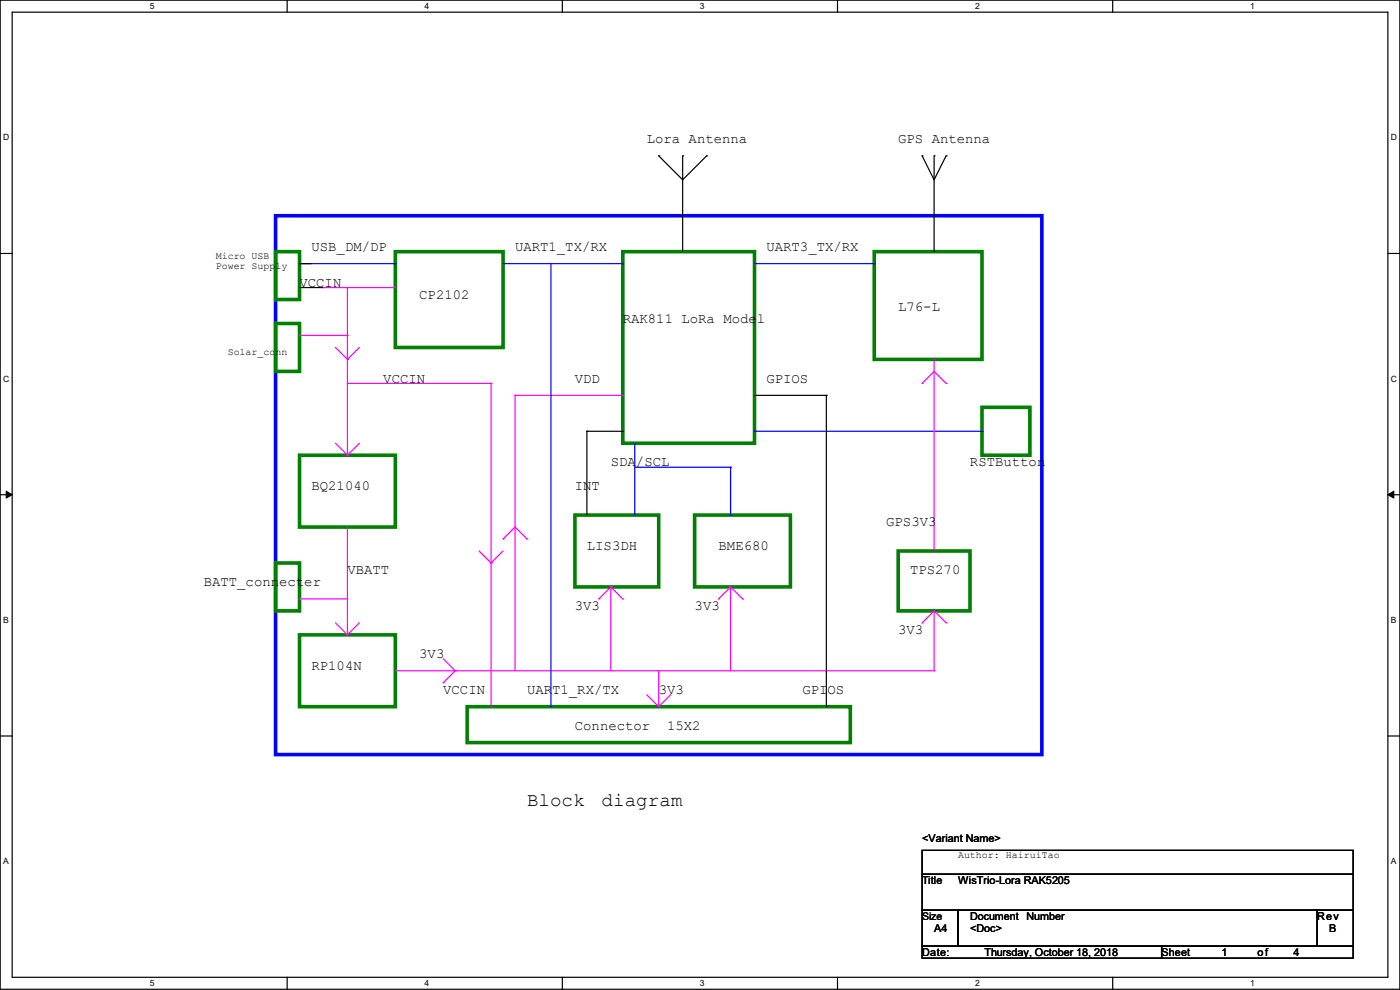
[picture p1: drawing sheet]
<svg xmlns="http://www.w3.org/2000/svg" width="297mm" height="210mm" viewBox="0 0 297 210" stroke-linecap="round" stroke-linejoin="round" font-family="sans-serif">
<path d="M0 0h297v209.8h-297zM2.6 2.6h291.8v204.7h-291.8z" fill="none" stroke="#000" stroke-width=".25"/>
<g fill="#fff">
<path d="M31.7 .3h1v2h-1z"/>
<path d="M31.7 207.6h1v1.9h-1z"/>
</g>
<path d="M60.9 0v2.6M60.9 207.3v2.5" fill="none" stroke="#000" stroke-width=".25"/>
<g fill="#fff">
<path d="M90.1 .3h1v2h-1z"/>
<path d="M90.1 207.6h1v1.9h-1z"/>
</g>
<path d="M119.3 0v2.6M119.3 207.3v2.5" fill="none" stroke="#000" stroke-width=".25"/>
<g fill="#fff">
<path d="M148.5 .3h.9v2h-.9z"/>
<path d="M148.5 207.6h.9v1.9h-.9z"/>
</g>
<path d="M177.7 0v2.6M177.7 207.3v2.5" fill="none" stroke="#000" stroke-width=".25"/>
<g fill="#fff">
<path d="M206.8 .3h1v2h-1z"/>
<path d="M206.8 207.6h1v1.9h-1z"/>
</g>
<path d="M236.1 0v2.6M236.1 207.3v2.5" fill="none" stroke="#000" stroke-width=".25"/>
<g fill="#fff">
<path d="M265.2 .3h1v2h-1z"/>
<path d="M265.2 207.6h1v1.9h-1z"/>
<path d="M.7 28.2h1.2v1.9h-1.2z"/>
<path d="M295.1 28.2h1.2v1.9h-1.2z"/>
<path d="M.7 79.3h1.2v2h-1.2z"/>
<path d="M295.1 79.3h1.2v2h-1.2z"/>
</g>
<path d="M0 53.8h2.6M294.4 53.8h2.6" fill="none" stroke="#000" stroke-width=".25"/>
<g fill="#fff">
<path d="M.7 130.5h1.2v2h-1.2z"/>
<path d="M295.1 130.5h1.1v2h-1.1z"/>
</g>
<path d="M0 104.9h2.6M294.4 104.9h2.6" fill="none" stroke="#000" stroke-width=".25"/>
<path d="M1.3 104.2l1.3 .7-1.3 .8zM294.4 104.9l1.3-.7v1.5z" fill="#000" stroke="#000" stroke-width=".21"/>
<g fill="#fff">
<path d="M.7 181.7h1.2v2h-1.2z"/>
<path d="M295.1 181.7h1.1v2h-1.1z"/>
</g>
<g fill="none" stroke="#000" stroke-width=".25">
<path d="M139.7 33.1h.1M139.7 33.1l5.1 5 5.1-5M144.8 33.1h.1M144.8 33.1v20.3M149.9 33.1h.1M195.6 33.1h.1M195.6 33.1l2.6 5 2.5-5M198.2 33.1h.1M198.2 33.1v20.3M200.7 33.1h.1M63.5 55.9h.1M63.5 55.9h2.6"/>
<path d="M63.5 61h5.1M68.6 61h.1M124.5 91.5h.1M124.5 91.5v17.8M124.5 91.5h7.6M132.1 91.5h.1M160.1 83.9h15.2M175.3 83.9h.1M175.3 83.9v66M0 156.1h2.6M175.3 149.9h.1M294.4 156.1h2.6"/>
<path d="M195.6 180.4h91.5v5.1h-91.5zM195.6 185.5h91.5v7.6h-91.5zM195.6 193.1h7.6v7.6h-7.6zM203.2 193.1h76.2v7.6h-76.2zM279.4 193.1h7.7v7.6h-7.7zM195.6 200.7h50.8v2.5h-50.8zM246.4 200.7h40.7v2.5h-40.7z"/>
</g>
<path d="M58.5 45.8h162.5v114.3h-162.5z" fill="none" stroke="#00f" stroke-width=".76"/>
<g fill="none" stroke="#008000" stroke-width=".76">
<path d="M58.5 53.4h5v10.1h-5zM83.9 53.4h22.8v20.3h-22.8zM132.1 53.4h28v40.6h-28zM185.5 53.4h22.8v22.8h-22.8zM58.5 68.6h5v10.2h-5zM63.5 96.6h20.4v15.2h-20.4zM208.3 86.4h10.2v10.2h-10.2zM58.5 119.4h5v10.2h-5zM122 109.3h17.7v15.2h-17.7zM147.4 109.3h20.3v15.2h-20.3zM190.5 116.9h15.3v12.7h-15.3zM63.5 134.7h20.4v15.2h-20.4z"/>
<path d="M99.1 149.9h81.3v7.6h-81.3z"/>
</g>
<g fill="none" stroke="#00f" stroke-width=".25">
<path d="M63.5 55.9h20.4M83.9 55.9h.1M106.7 55.9h25.4M116.9 55.9v94M132.1 55.9h.1M160.1 55.9h25.4M185.5 55.9h.1M134.7 94v15.3M134.7 99.1h20.3M155 99.1h.1M155 99.1v10.2M160.1 91.5h48.2"/>
<path d="M208.3 91.5h.1M134.7 109.3h.1M155 109.3h.1M116.9 149.9h.1"/>
</g>
<g fill="none" stroke="#f0f" stroke-width=".25">
<path d="M63.5 71.2h10.2M68.6 61h15.3M71.2 73.7l2.5 2.5M73.7 76.2h.1M73.7 71.2h.1M73.7 61v35.6M76.2 73.7l-2.5 2.5M83.9 61h.1M198.2 76.2h.1M198.2 76.2v40.7M71.2 94l2.5 2.6M73.7 96.6h.1"/>
<path d="M73.7 81.3h30.5M76.2 94l-2.5 2.6M104.2 81.3h.1M104.2 81.3v68.6M109.3 83.9h.1M109.3 83.9v58.4M109.3 83.9h22.8M132.1 83.9h.1M195.6 81.3h.1M195.6 81.3l2.6-2.5 2.5 2.5M200.7 81.3h.1M73.7 111.8v22.9"/>
<path d="M101.6 116.9l2.6 2.5M104.2 119.4h.1M106.7 114.3h.1M106.7 114.3l2.6-2.5 2.5 2.5M106.7 116.9l-2.5 2.5M111.8 114.3h.1M63.5 127h.1M63.5 127h10.2M71.2 132.1l2.5 2.6M73.7 134.7h.1M76.2 132.1l-2.5 2.6M94 139.7l2.6 2.6"/>
<path d="M127 127h.1M129.6 124.5h.1M129.6 124.5v17.8M129.6 124.5l2.5 2.5M129.6 124.5l-2.6 2.5M132.1 127h.1M152.4 127h.1M155 124.5h.1M155 124.5v17.8M155 124.5l2.5 2.5M155 124.5l-2.6 2.5M157.5 127h.1"/>
<path d="M195.6 132.1h.1M198.2 129.6h.1M198.2 129.6v12.7M198.2 129.6l2.5 2.5M198.2 129.6l-2.6 2.5M200.7 132.1h.1M83.9 142.3h114.3M94 144.8h.1M96.6 142.3h.1M96.6 142.3l-2.6 2.5M104.2 149.9h.1M137.2 147.4l2.5 2.5"/>
<path d="M139.7 149.9h.1M139.7 142.3v7.6M142.3 147.4l-2.6 2.5M198.2 142.3h.1"/>
</g>
<g font-size="4.1">
<text x="111.8" y="170.9">Block</text>
<text x="127.6" y="170.9">diagram</text>
</g>
<g font-size="3">
<text x="137.2" y="30.4">Lora Antenna</text>
<text x="190.5" y="30.4">GPS Antenna</text>
<text x="66.1" y="53.2">USB_DM/DP</text>
<text x="109.3" y="53.2">UART1_TX/RX</text>
<text x="162.6" y="53.2">UART3_TX/RX</text>
<text x="63.5" y="60.8">VCCIN</text>
<text x="88.9" y="63.4">CP2102</text>
<text x="190.5" y="65.9">L76-L</text>
<text x="132.1" y="68.5">RAK811 LoRa Model</text>
<text x="81.3" y="81.2">VCCIN</text>
<text x="122" y="81.2">VDD</text>
<text x="162.6" y="81.2">GPIOS</text>
<text x="129.6" y="98.9">SDA/SCL</text>
<text x="205.8" y="98.9">RSTButton</text>
<text x="66.1" y="104">BQ21040</text>
<text x="122" y="104">INT</text>
<text x="188" y="111.6">GPS3V3</text>
<text x="124.5" y="116.7">LIS3DH</text>
<text x="152.4" y="116.7">BME680</text>
<text x="43.2" y="124.3">BATT_connecter</text>
<text x="73.7" y="121.8">VBATT</text>
<text x="193.1" y="121.8">TPS270</text>
<text x="122" y="129.4">3V3</text>
<text x="147.4" y="129.4">3V3</text>
<text x="190.5" y="134.5">3V3</text>
<text x="66.1" y="142.1">RP104N</text>
<text x="88.9" y="139.6">3V3</text>
<text x="94" y="147.2">VCCIN</text>
<text x="111.8" y="147.2">UART1_RX/TX</text>
<text x="139.7" y="147.2">3V3</text>
<text x="170.2" y="147.2">GPIOS</text>
<text x="122" y="154.8">Connector</text>
<text x="141.5" y="154.8">15X2</text>
</g>
<g font-size="2.3">
<text x="195.6" y="178.6">&lt;Variant Name&gt;</text>
<text x="195.6" y="187.5">Title</text>
<text x="203.3" y="187.5">WisTrio-Lora RAK5205</text>
<text x="198.2" y="197.7">A4</text>
<text x="205.8" y="195.2">Document</text>
<text x="205.8" y="197.7">&lt;Doc&gt;</text>
<text x="217.8" y="195.2">Number</text>
<text x="279.4" y="195.2">Rev</text>
<text x="282" y="197.7">B</text>
<text x="195.6" y="202.8">Date:</text>
<text x="208.8" y="202.8">Thursday, October 18, 2018</text>
<text x="246.4" y="202.8">Sheet</text>
<text x="259.1" y="202.8">1</text>
<text x="266.7" y="202.8">of</text>
<text x="274.4" y="202.8">4</text>
</g>
<text font-size="2.2" x="195.6" y="195.1">Size</text>
<g font-size="2.1">
<text x="45.8" y="55">Micro USB</text>
<text x="45.8" y="57.1">Power Supply</text>
<text x="48.3" y="75.4">Solar_conn</text>
<text x="203.2" y="182">Author: HairuiTao</text>
</g>
<g font-size="1.8">
<text x="31.8" y="1.9">5</text>
<text x="90.1" y="1.9">4</text>
<text x="148.5" y="1.9">3</text>
<text x="206.8" y="1.9">2</text>
<text x="265.2" y="1.9">1</text>
<text x=".7" y="29.8">D</text>
<text x="295.1" y="29.8">D</text>
<text x=".7" y="80.9">C</text>
<text x="295.1" y="80.9">C</text>
<text x=".7" y="132.1">B</text>
<text x="295.1" y="132.1">B</text>
<text x=".7" y="183.3">A</text>
<text x="295.1" y="183.3">A</text>
<text x="31.8" y="209.2">5</text>
<text x="90.1" y="209.2">4</text>
<text x="148.5" y="209.2">3</text>
<text x="206.8" y="209.2">2</text>
<text x="265.2" y="209.2">1</text>
</g>
</svg>
